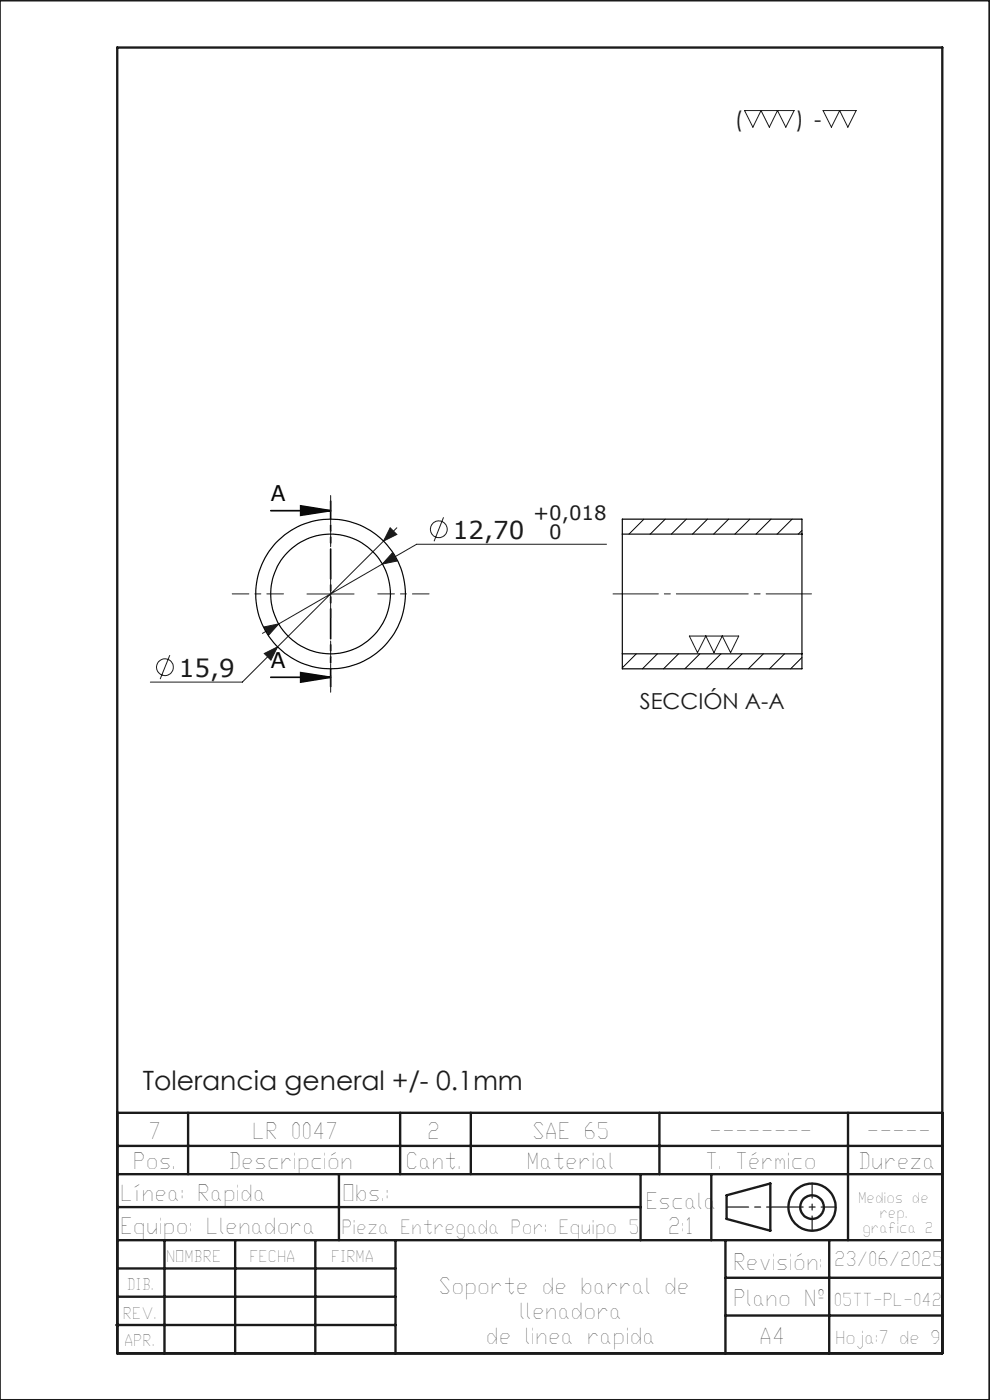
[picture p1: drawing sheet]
<svg xmlns="http://www.w3.org/2000/svg" width="210mm" height="297mm" viewBox="0 0 210 297" stroke-linecap="round" stroke-linejoin="round" font-family="sans-serif">
<g fill="none" stroke="#191924" stroke-width=".21">
<path d="M157.9 23.5h10.6l-1.8 3.5-1.8-3.5-1.7 3.5-1.8-3.5-1.7 3.5zM174.6 23.5h7l-1.8 3.5-1.7-3.5-1.7 3.5zM82.8 112l1.4 1.4-2.8 1.4zM83.2 117.3l1 1.7-3.1 .7zM84.2 112l-32.8 32.7h-19.5M94.1 109.7l-2 5.1M128.7 115.5h-40.3l-29.3 16.9M36 139l-2 5.1M56 133l3.1-.6-2.1 2.3zM56.1 138.6l2.8-1.4-1.4 2.8zM59.1 132.4l-3.4 2M65.1 126h10"/>
<path d="M70.1 121v10M146.2 134.9h10.5l-1.7 3.6-1.8-3.6-1.8 3.6-1.7-3.6-1.7 3.6z"/>
<circle cx="93.1" cy="112.3" r="1.78"/>
<circle cx="35" cy="141.5" r="1.77"/>
</g>
<path d="M57.4 108.3h12.7M63.8 107.3l6.3 1-6.3 1zM57.4 143.7h12.7M63.8 142.7l6.3 1-6.3 1z" fill="none" stroke="#000" stroke-width=".35"/>
<g fill="none" stroke="#191924" stroke-width=".5">
<path d="M-.1 .1h210v296.9h-210M24.9 10.1h175v277h-175zM24.9 236.1h175M39.9 236.1v13M84.9 236.1v13M99.9 236.1v13M139.9 236.1v13M179.9 236.1v27M24.9 256.1h111M24.9 249.1h175M24.9 243.1h175M71.9 249.1v14"/>
<path d="M135.9 249.1v14M150.9 249.1v14M154.1 253.6l9.3-2.5v10l-9.3-2.5zM24.9 275.1h59M24.9 269.1h59M24.9 263.1h175M34.9 263.1v24M49.9 263.1v24M66.9 263.1v24M83.9 263.1v24M153.9 263.1v24M153.9 279.1h46"/>
<path d="M153.9 271.1h46M175.9 263.1v24M24.7 281.1h59.2"/>
<circle cx="172.2" cy="256.1" r="5"/>
<circle cx="172.3" cy="256.1" r="2.51"/>
</g>
<path d="M70.1 106.3v39.4" fill="none" stroke="#000" stroke-width=".35" stroke-dasharray="6.3 1.3 1.3 1.3 1.3 1.3" stroke-dashoffset="2.5"/>
<path d="M70.1 116v-10.9M60.1 126h-10.8M70.1 136v10.9M80.1 126h10.9" fill="none" stroke="#191924" stroke-width=".21" stroke-dasharray="15.2 1.3 1.3 1.3" stroke-dashoffset="11.7"/>
<path d="M130 126h42.1" fill="none" stroke="#191924" stroke-width=".21" stroke-dasharray="15.2 1.3 1.3 1.3" stroke-dashoffset="5.6"/>
<path d="M172.3 251.1v10M177.3 256.1h-10" fill="none" stroke="#191924" stroke-width=".25" stroke-dasharray="15.2 1.3 1.3 1.3" stroke-dashoffset="12.1"/>
<path d="M154.1 256.1h13.2" fill="none" stroke="#191924" stroke-width=".25" stroke-dasharray="15.2 1.3 1.3 1.3" stroke-dashoffset="10.6"/>
<path d="M63.8 107.3l6.3 1-6.3 1zM63.8 142.7l6.3 1-6.3 1z" fill="#000"/>
<path d="M82.8 112l-1.4 2.8 2.8-1.4zM56.1 138.6l1.4 1.4 1.4-2.8zM56 133l1 1.7 2.1-2.3zM83.2 117.3l-2.1 2.4 3.1-.7z" fill="#191924"/>
<g fill="none" stroke="#000" stroke-width=".25">
<path d="M132 113.3v25.4M132 113.3h38.1M132 113.3v-3.2h38.1v3.2M170.1 113.3v25.4M132 138.7v3.2h38.1v-3.2M132 138.7h38.1"/>
<circle cx="70.1" cy="126" r="12.7"/>
<circle cx="70.1" cy="126" r="15.9"/>
</g>
<g fill="none" stroke="#000" stroke-width=".21">
<path d="M132.1 110.1l-.1 .1M136.6 110.1l-3.2 3.2M141.1 110.1l-3.2 3.2M145.6 110.1l-3.2 3.2M150.1 110.1l-3.2 3.2M154.6 110.1l-3.2 3.2M159.1 110.1l-3.2 3.2M163.5 110.1l-3.1 3.2M168 110.1l-3.1 3.2M170.1 112.5l-.8 .8M135 138.7l-3 3M139.5 138.7l-3.2 3.2"/>
<path d="M143.9 138.7l-3.1 3.2M148.4 138.7l-3.1 3.2M152.9 138.7l-3.1 3.2M157.4 138.7l-3.2 3.2M161.9 138.7l-3.1 3.2M166.4 138.7l-3.2 3.2M170.1 139.5l-2.4 2.4"/>
</g>
<text font-size="5.6" fill="#191924" x="30.3" y="231.2">Tolerancia general +/- 0.1mm</text>
<g font-size="5.2" fill="#191924">
<text x="96" y="114.3">12,70</text>
<text x="37.9" y="143.6">15,9</text>
</g>
<g font-size="4.8" fill="#191924">
<text x="31.4" y="241.6">7</text>
<text x="53.5" y="241.6">LR 0047</text>
<text x="90.6" y="241.6">2</text>
<text x="112.8" y="241.6">SAE 65</text>
<text x="150.5" y="241.6">--------</text>
<text x="183.8" y="241.6">-----</text>
<text x="28.2" y="248.1">Pos.</text>
<text x="48.5" y="248.1">Descripción</text>
<text x="86" y="248.1">Cant.</text>
<text x="111.7" y="248.1">Material</text>
<text x="149.6" y="248.1">T. Térmico</text>
<text x="182" y="248.1">Dureza</text>
<text x="25.5" y="254.7">Línea: Rapida</text>
<text x="72.6" y="254.7">Obs.:</text>
<text x="136.9" y="256.5">Escala</text>
<text x="25.5" y="261.8">Equipo: Llenadora</text>
<text x="141.7" y="261.8">2:1</text>
<text x="155.5" y="269.5">Revisión:</text>
<text x="93" y="274.6">Soporte de barral de</text>
<text x="110.1" y="279.9">llenadora</text>
<text x="155.5" y="277.1">Plano Nº</text>
<text x="103.1" y="285.2">de linea rapida</text>
<text x="161.1" y="285.2">A4</text>
</g>
<g font-size="4.7" fill="#191924">
<text x="155.9" y="27">(</text>
<text x="168.8" y="27">) -</text>
<text x="135.7" y="150.3">SECCIÓN A-A</text>
</g>
<g font-size="4.6">
<text x="57.4" y="106.2">A</text>
<text x="57.4" y="141.6">A</text>
</g>
<g font-size="4.2" fill="#191924">
<text x="113.1" y="110.3">+0,018</text>
<text x="116.5" y="114.3">0</text>
<text x="176.9" y="268.6">23/06/2025</text>
</g>
<text font-size="4.1" fill="#191924" x="72.4" y="261.7">Pieza Entregada Por: Equipo 5</text>
<text font-size="3.9" fill="#191924" x="177.1" y="285.1">Hoja:7 de 9</text>
<text font-size="3.8" fill="#191924" x="176.9" y="277">05TT-PL-042</text>
<g font-size="3.4" fill="#191924">
<text x="35.2" y="267.7">NOMBRE</text>
<text x="52.9" y="267.7">FECHA</text>
<text x="70.2" y="267.7">FIRMA</text>
<text x="26.8" y="273.6">DIB.</text>
<text x="26.1" y="279.8">REV.</text>
<text x="26.3" y="285.6">APR.</text>
</g>
<g font-size="3.2" fill="#191924">
<text x="182" y="255.3">Medios de</text>
<text x="182.9" y="261.6">grafica 2</text>
<text x="186.5" y="258.5">rep.</text>
</g>
</svg>
